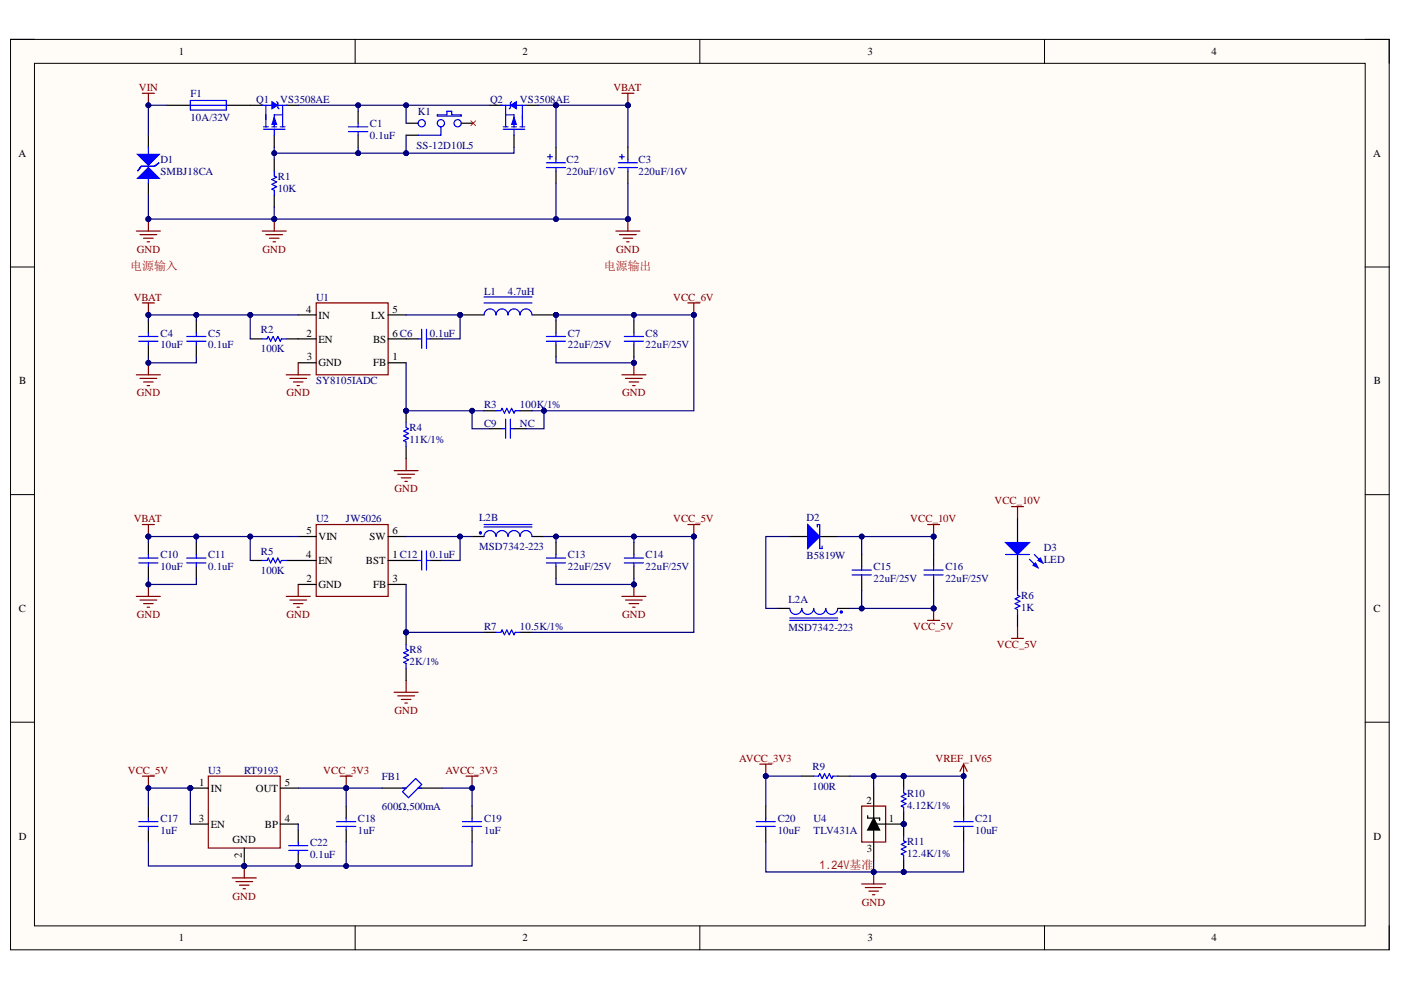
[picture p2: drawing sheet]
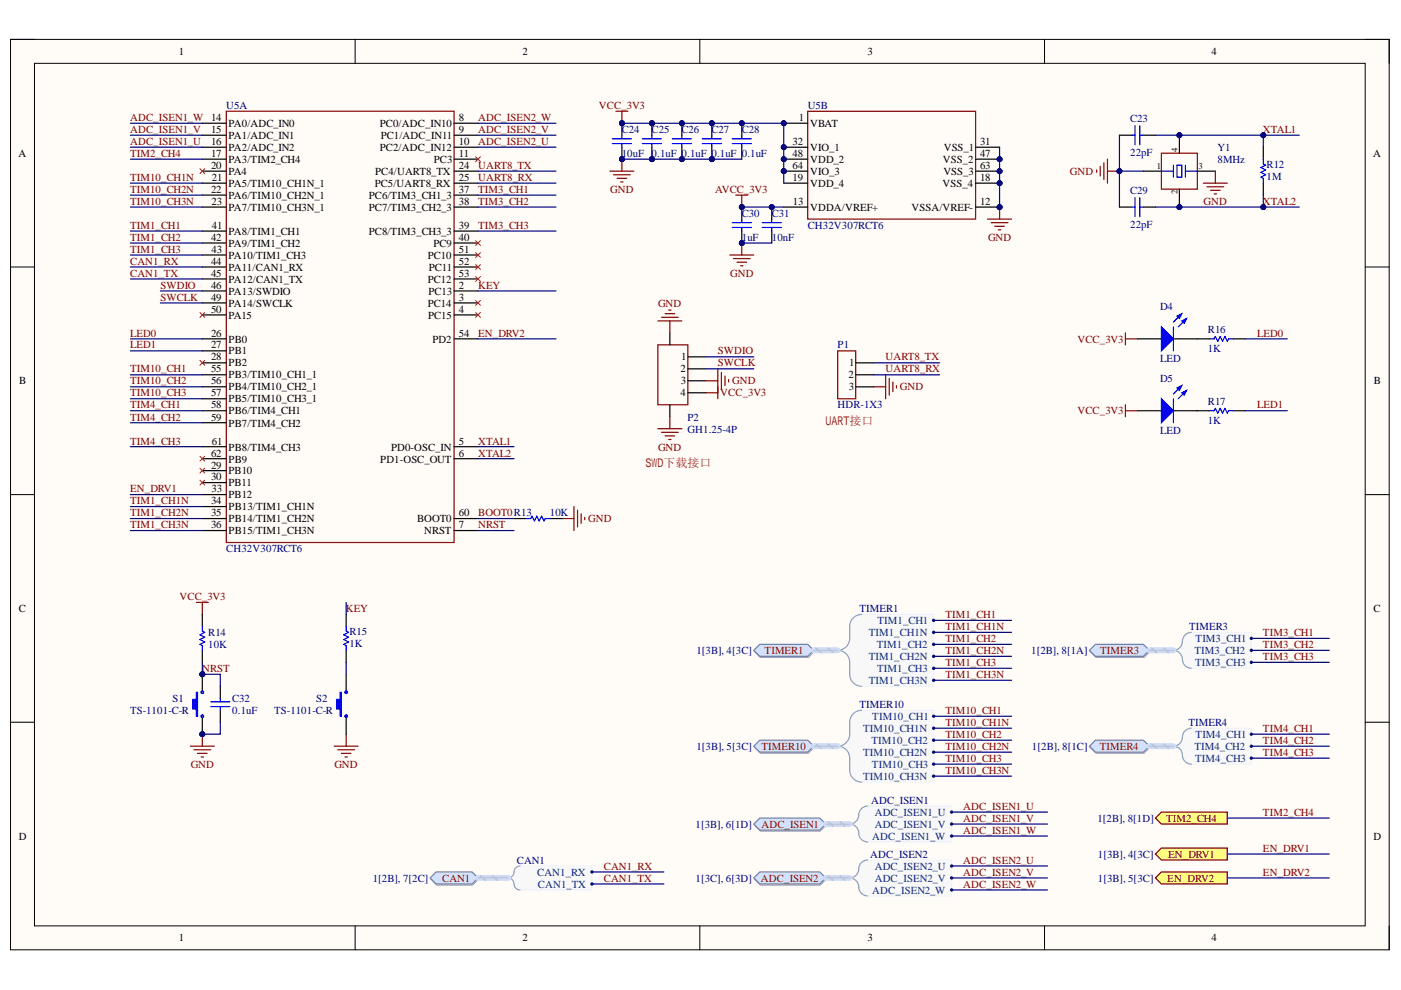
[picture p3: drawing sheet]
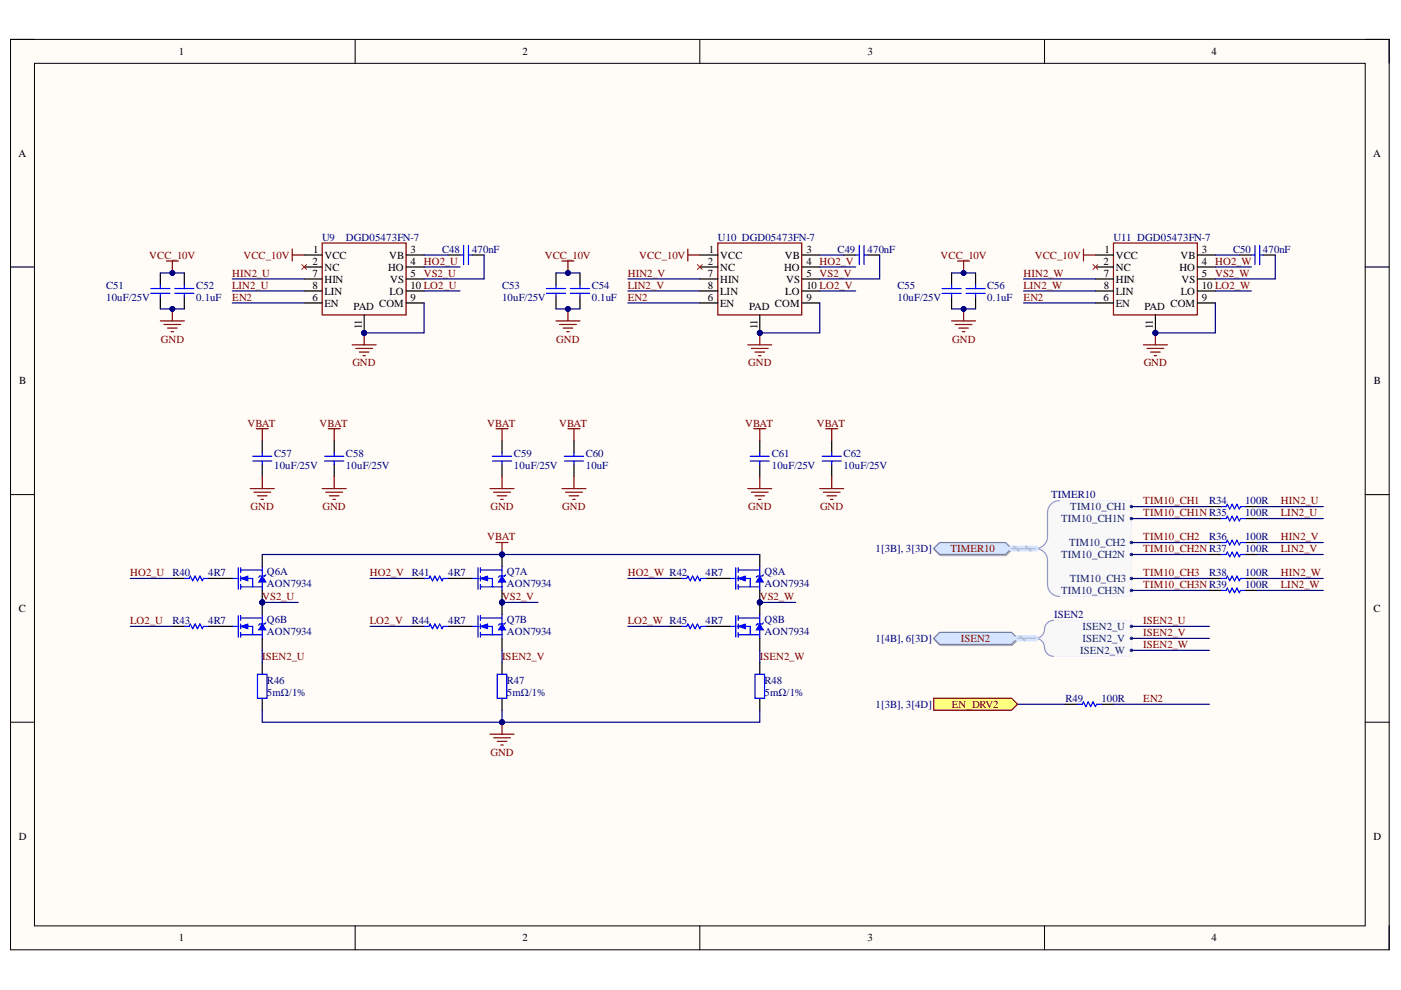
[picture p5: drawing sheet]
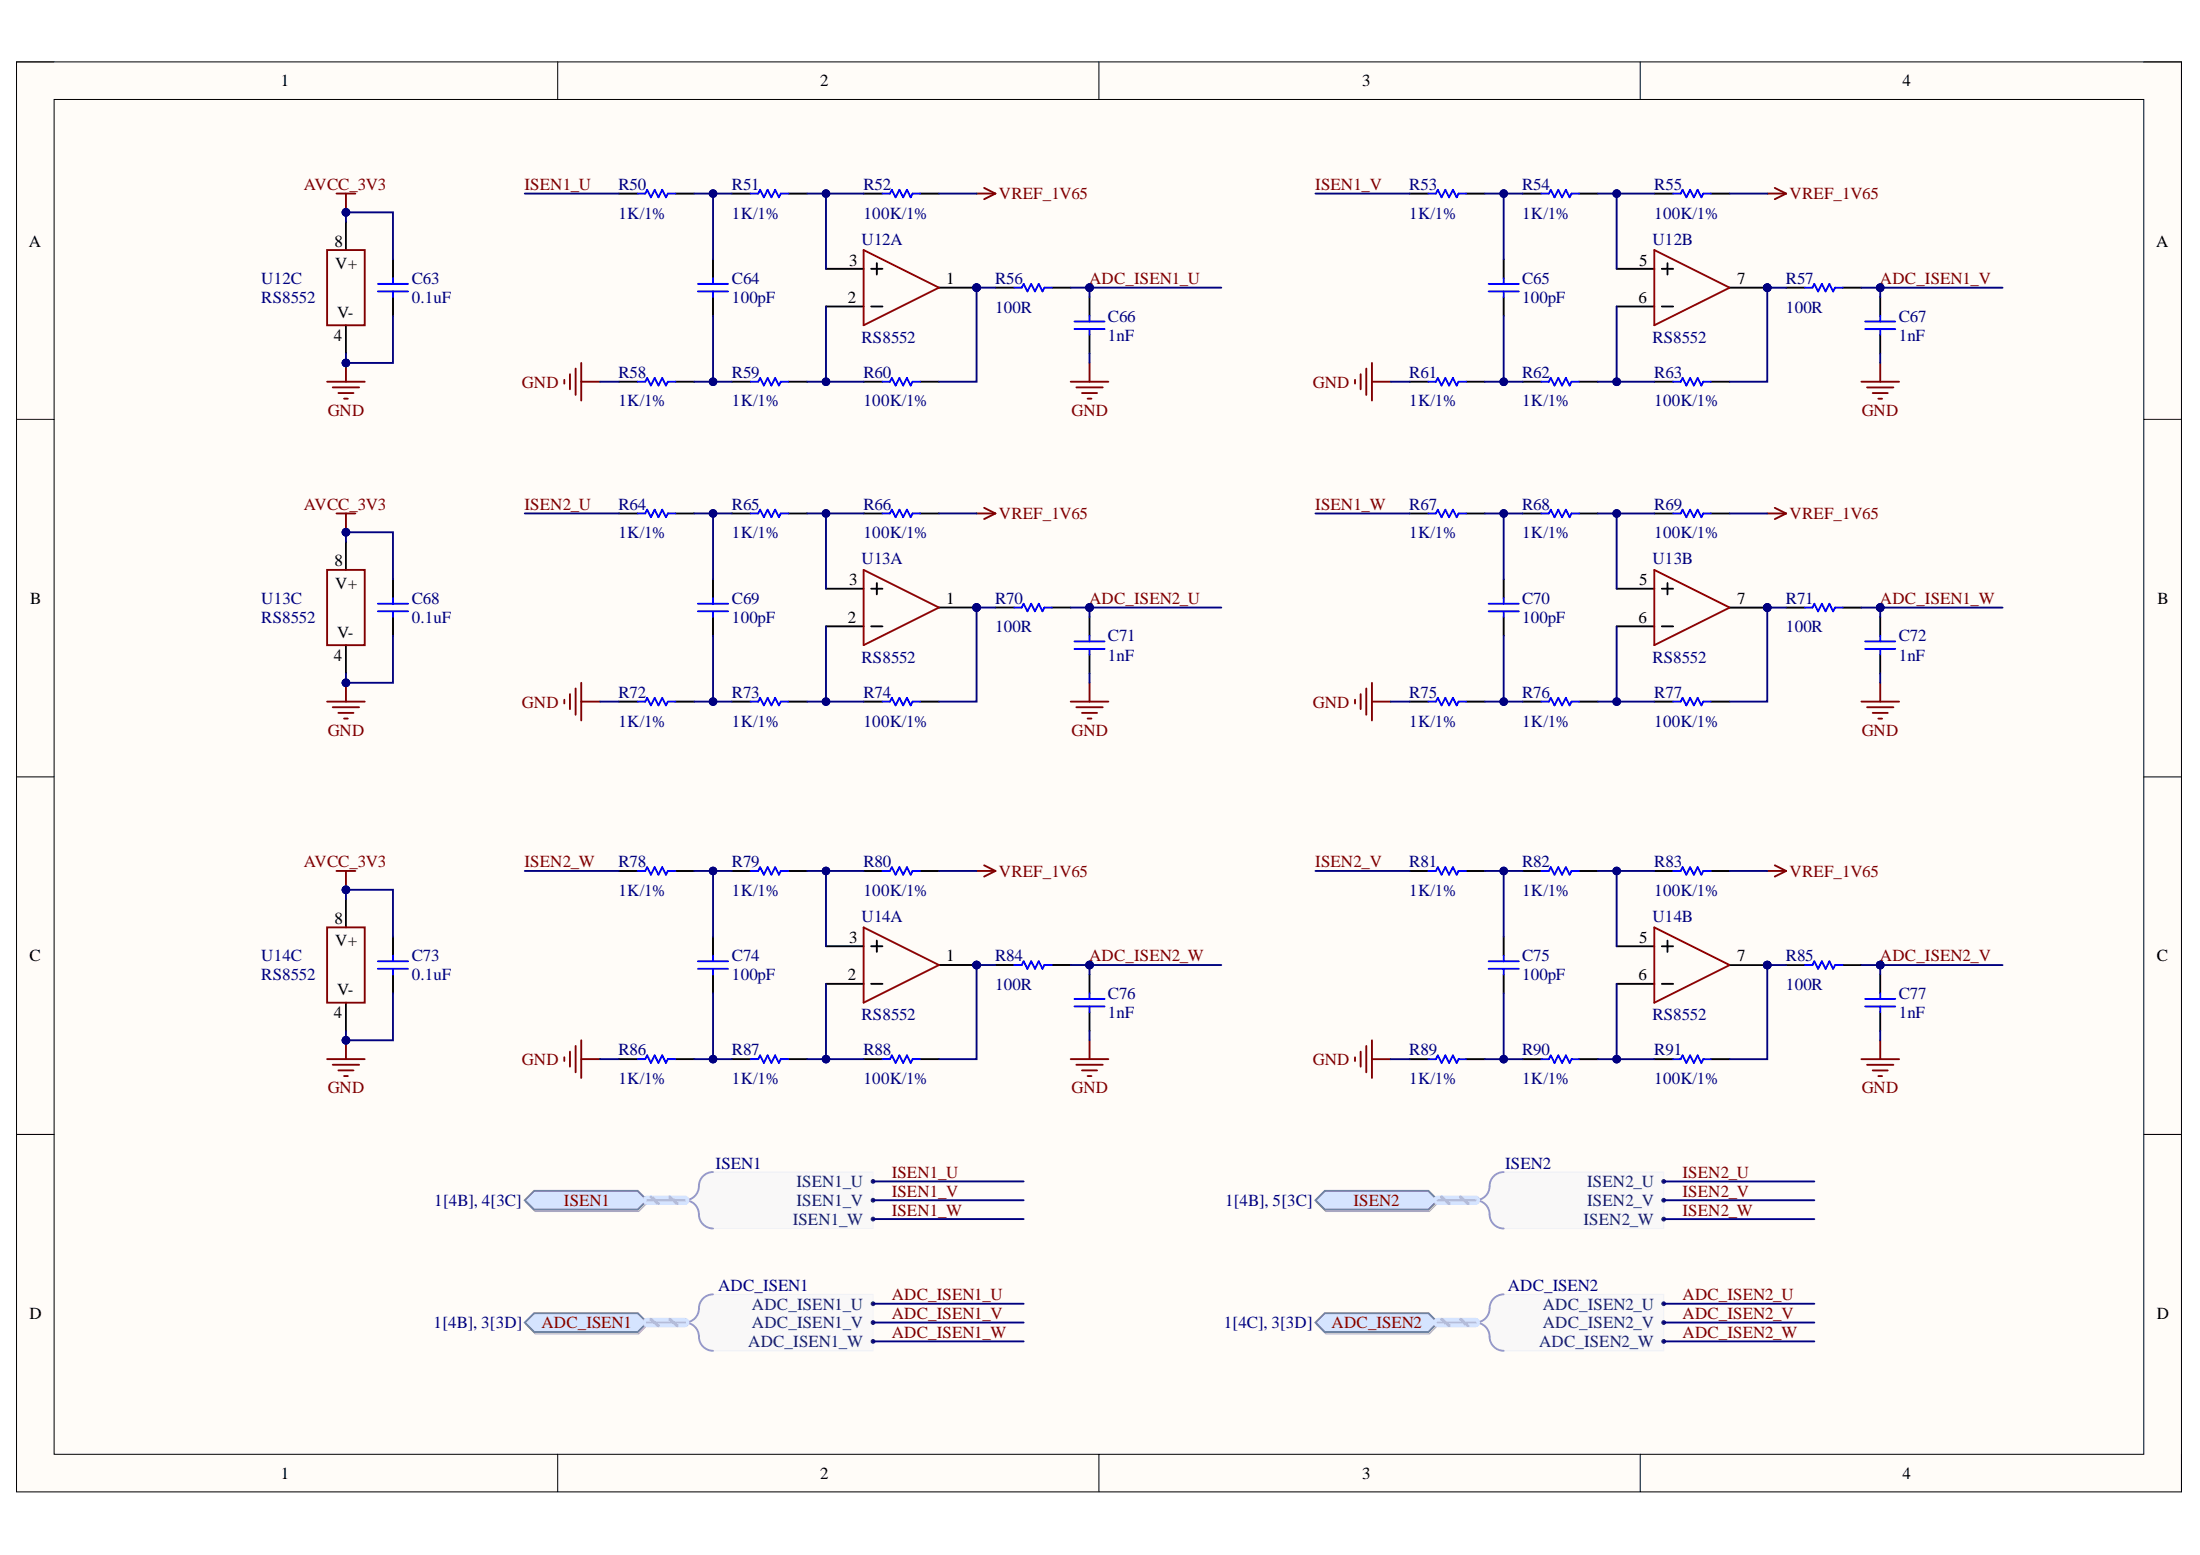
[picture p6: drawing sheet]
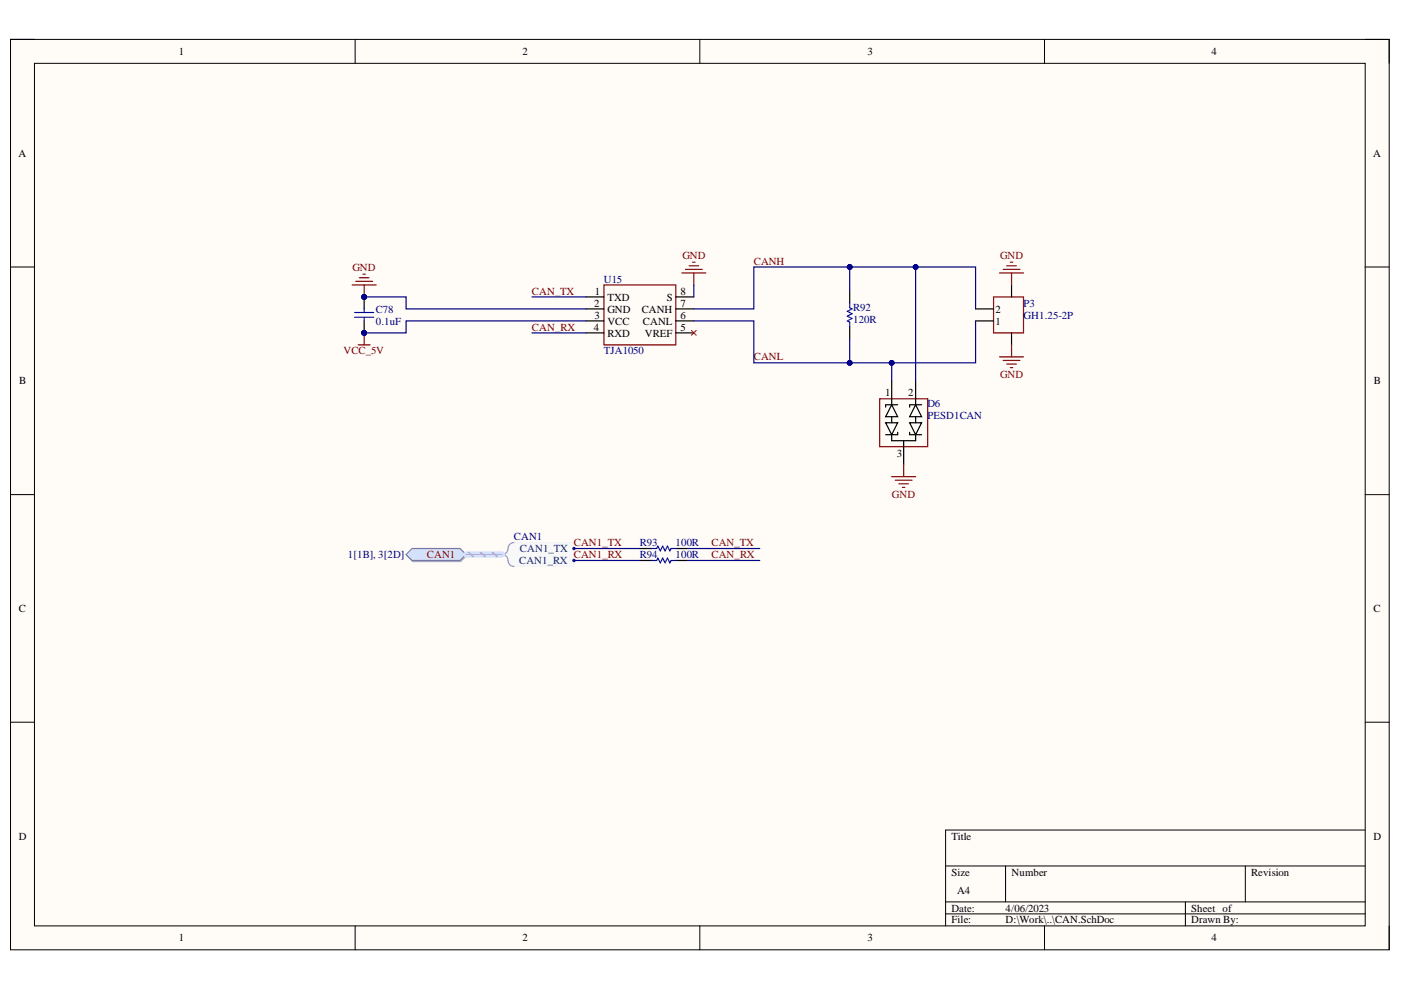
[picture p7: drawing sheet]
# Altium project 单车驱动.PrjPcb
6 sheets, 175 parts. Net scope: hierarchical (ports join the sheet entries above them; power ports are global).
Board file: PCB1.PcbDoc
Sheets:
  Top_Level.SchDoc
    U_MCU = MCU.SchDoc
    U_CAN = CAN.SchDoc
    U_Current_Sensing = Current_Sensing.SchDoc
    U_Motor_Driver2 = Motor_Driver2.SchDoc
    U_Power = Power.SchDoc

## Sheet Top_Level.SchDoc
size A4; SheetNumber: 1; SheetTotal: 8

### Sub-sheets
U_CAN = CAN.SchDoc: CAN1 (harness CAN1)
U_Current_Sensing = Current_Sensing.SchDoc: ISEN1 (harness ISEN1), ISEN2 (harness ISEN2), ADC_ISEN1 (harness ADC_ISEN1), ADC_ISEN2 (harness ADC_ISEN2)
U_Interface1 = Interface1.SchDoc (file not in this document): TIMER4 (harness TIMER4), TIMER3 (harness TIMER3), TIM2_CH4 (in)
U_MCU = MCU.SchDoc: TIMER1 (harness TIMER1), TIMER10 (harness TIMER10), TIMER4 (harness TIMER4), TIMER3 (harness TIMER3), CAN1 (harness CAN1), ADC_ISEN1 (harness ADC_ISEN1), ADC_ISEN2 (harness ADC_ISEN2), TIM2_CH4 (out), EN_DRV1 (out), EN_DRV2 (out)
U_Motor_Driver1 = Motor_Driver1.SchDoc (file not in this document): TIMER1 (harness TIMER1), ISEN1 (harness ISEN1), EN_DRV1 (in)
U_Motor_Driver2 = Motor_Driver2.SchDoc: TIMER10 (harness TIMER10), ISEN2 (harness ISEN2), EN_DRV2 (in)
U_Power = Power.SchDoc: no entries

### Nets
EN_DRV1: sheet U_MCU/EN_DRV1, sheet U_Motor_Driver1/EN_DRV1
EN_DRV2: sheet U_MCU/EN_DRV2, sheet U_Motor_Driver2/EN_DRV2
TIM2_CH4: sheet U_MCU/TIM2_CH4, sheet U_Interface1/TIM2_CH4

### Buses and harness runs
harness sheet U_CAN/CAN1 = sheet U_MCU/CAN1
harness sheet U_Current_Sensing/ADC_ISEN1 = sheet U_MCU/ADC_ISEN1
harness sheet U_Current_Sensing/ADC_ISEN2 = sheet U_MCU/ADC_ISEN2
harness sheet U_Current_Sensing/ISEN1 = sheet U_Motor_Driver1/ISEN1
harness sheet U_Current_Sensing/ISEN2 = sheet U_Motor_Driver2/ISEN2
harness sheet U_Interface1/TIMER3 = sheet U_MCU/TIMER3
harness sheet U_Interface1/TIMER4 = sheet U_MCU/TIMER4
harness sheet U_MCU/TIMER1 = sheet U_Motor_Driver1/TIMER1
harness sheet U_MCU/TIMER10 = sheet U_Motor_Driver2/TIMER10

## Sheet MCU.SchDoc
size A4; SheetNumber: 3; SheetTotal: 8

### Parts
C23  22pF  [C0603_NS]
C24  10uF  [C0603_NS]
C25  0.1uF  [C0603_NS]
C26  0.1uF  [C0603_NS]
C27  0.1uF  [C0603_NS]
C28  0.1uF  [C0603_NS]
C29  22pF  [C0603_NS]
C30  1uF  [C0603_NS]
C31  10nF  [C0603_NS]
C32  0.1uF  [C0603_NS]
D4  LED  [LED0603_NS]
D5  LED  [LED0603_NS]
P1  HDR-1X3  [HDR2.54-WI-3P]
P2  GH1.25-4P  [A1257WR-S-4P]
R12  1M  [R0603_NS]
R13  10K  [R0603_NS]
R14  10K  [R0603_NS]
R15  1K  [R0603_NS]
R16  1K  [R0603_NS]
R17  1K  [R0603_NS]
S1  TS-1101-C-R  [TS-1101]
S2  TS-1101-C-R  [TS-1101]
U5  CH32V307RCT6  [LQFP64_N]  (parts A,B of 2)
Y1  8MHz  [SMD-3225-4P]

### Ports
ADC_ISEN1 (in, harness ADC_ISEN1, see 1[3B], 6[1D]), ADC_ISEN2 (in, harness ADC_ISEN2, see 1[3C], 6[3D]), CAN1 (in, harness CAN1, see 1[2B], 7[2C]), EN_DRV1 (out, see 1[3B], 4[3C]), EN_DRV2 (out, see 1[3B], 5[3C]), TIM2_CH4 (out, see 1[2B], 8[1D]), TIMER1 (in, harness TIMER1, see 1[3B], 4[3C]), TIMER3 (bidir, harness TIMER3, see 1[2B], 8[1A]), TIMER4 (bidir, harness TIMER4, see 1[2B], 8[1C]), TIMER10 (bidir, harness TIMER10, see 1[3B], 5[3C])

### Harnesses
TIMER1: TIM1_CH1, TIM1_CH2, TIM1_CH3, TIM1_CH1N, TIM1_CH2N, TIM1_CH3N
TIMER10: TIM10_CH1N, TIM10_CH2N, TIM10_CH3N, TIM10_CH1, TIM10_CH2, TIM10_CH3
TIMER4: TIM4_CH1, TIM4_CH2, TIM4_CH3
TIMER3: TIM3_CH1, TIM3_CH2, TIM3_CH3
CAN1: CAN1_RX, CAN1_TX
ADC_ISEN1: ADC_ISEN1_W, ADC_ISEN1_V, ADC_ISEN1_U
ADC_ISEN2: ADC_ISEN2_W, ADC_ISEN2_V, ADC_ISEN2_U

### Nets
AVCC_3V3: C30.2 C31.2 U5.13(VDDA/VREF+)
GND: C23.1 C24.1 C25.1 C26.1 C27.1 C28.1 C29.1 C30.1 C31.1 C32.1 P1.3 P2.0 P2.3 R13.2 S1.1 S2.1 U5.12(VSSA/VREF-) U5.18(VSS_4) U5.31(VSS_1) U5.47(VSS_2) U5.63(VSS_3) Y1.1 Y1.3
VCC_3V3: C24.2 C25.2 C26.2 C27.2 C28.2 D4.1(A) D5.1(A) P2.4 R14.1 U5.1(VBAT) U5.19(VDD_4) U5.32(VIO_1) U5.48(VDD_2) U5.64(VIO_3)
ADC_ISEN1_U: U5.16(PA2) ; port ADC_ISEN1.ADC_ISEN1_U
ADC_ISEN1_V: U5.15(PA1) ; port ADC_ISEN1.ADC_ISEN1_V
ADC_ISEN1_W: U5.14(PA0) ; port ADC_ISEN1.ADC_ISEN1_W
ADC_ISEN2_U: U5.10(PC2) ; port ADC_ISEN2.ADC_ISEN2_U
ADC_ISEN2_V: U5.9(PC1) ; port ADC_ISEN2.ADC_ISEN2_V
ADC_ISEN2_W: U5.8(PC0) ; port ADC_ISEN2.ADC_ISEN2_W
BOOT0: R13.1 U5.60(BOOT0)
CAN1_RX: U5.44(PA11) ; port CAN1.CAN1_RX
CAN1_TX: U5.45(PA12) ; port CAN1.CAN1_TX
EN_DRV1: U5.33(PB12) ; port EN_DRV1
EN_DRV2: U5.54(PD2) ; port EN_DRV2
KEY: R15.2 U5.2(PC13)
LED0: R16.2 U5.26(PB0)
LED1: R17.2 U5.27(PB1)
NRST: C32.2 R14.2 S1.2 U5.7(NRST)
SWCLK: P2.2 U5.49(PA14)
SWDIO: P2.1 U5.46(PA13)
TIM1_CH1: U5.41(PA8) ; port TIMER1.TIM1_CH1
TIM1_CH1N: U5.34(PB13) ; port TIMER1.TIM1_CH1N
TIM1_CH2: U5.42(PA9) ; port TIMER1.TIM1_CH2
TIM1_CH2N: U5.35(PB14) ; port TIMER1.TIM1_CH2N
TIM1_CH3: U5.43(PA10) ; port TIMER1.TIM1_CH3
TIM1_CH3N: U5.36(PB15) ; port TIMER1.TIM1_CH3N
TIM2_CH4: U5.17(PA3) ; port TIM2_CH4
TIM3_CH1: U5.37(PC6) ; port TIMER3.TIM3_CH1
TIM3_CH2: U5.38(PC7) ; port TIMER3.TIM3_CH2
TIM3_CH3: U5.39(PC8) ; port TIMER3.TIM3_CH3
TIM4_CH1: U5.58(PB6) ; port TIMER4.TIM4_CH1
TIM4_CH2: U5.59(PB7) ; port TIMER4.TIM4_CH2
TIM4_CH3: U5.61(PB8) ; port TIMER4.TIM4_CH3
TIM10_CH1: U5.55(PB3) ; port TIMER10.TIM10_CH1
TIM10_CH1N: U5.21(PA5) ; port TIMER10.TIM10_CH1N
TIM10_CH2: U5.56(PB4) ; port TIMER10.TIM10_CH2
TIM10_CH2N: U5.22(PA6) ; port TIMER10.TIM10_CH2N
TIM10_CH3: U5.57(PB5) ; port TIMER10.TIM10_CH3
TIM10_CH3N: U5.23(PA7) ; port TIMER10.TIM10_CH3N
UART8_RX: P1.2 U5.25(PC5)
UART8_TX: P1.1 U5.24(PC4)
XTAL1: C23.2 R12.2 U5.5(PD0-OSC_IN) Y1.4
XTAL2: C29.2 R12.1 U5.6(PD1-OSC_OUT) Y1.2
NetD4_2: D4.2(K) R16.1
NetD5_2: D5.2(K) R17.1
NetR15_1: R15.1 S2.2

Not connected (* = marked no-connect by the designer): U5 3(PC14)* 4(PC15)* 11(PC3)* 20(PA4)* 28(PB2)* 29(PB10)* 30(PB11)* 40(PC9)* 50(PA15)* 51(PC10)* 52(PC11)* 53(PC12)* 62(PB9)*

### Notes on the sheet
- (near P1) UART接口
- SWD下载接口

## Sheet CAN.SchDoc
size A4; SheetNumber: 7; SheetTotal: 8

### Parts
C78  0.1uF  [C0603_NS]
D6  PESD1CAN  [SOT23-3N]
P3  GH1.25-2P  [A1257WR-S-2P]
R92  120R  [R0603_NS]
R93  100R  [R0603_NS]
R94  100R  [R0603_NS]
U15  TJA1050  [SOP8_N]

### Ports
CAN1 (in, harness CAN1, see 1[1B], 3[2D])

### Harnesses
CAN1: CAN1_RX, CAN1_TX

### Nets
GND: C78.2 D6.3 P3.0 U15.2(GND) U15.8(S)
VCC_5V: C78.1 U15.3(VCC)
CAN1_RX: R94.1 ; port CAN1.CAN1_RX
CAN1_TX: R93.1 ; port CAN1.CAN1_TX
CAN_RX: R94.2 U15.4(RXD)
CAN_TX: R93.2 U15.1(TXD)
CANH: D6.2 P3.2 R92.2 U15.7(CANH)
CANL: D6.1 P3.1 R92.1 U15.6(CANL)

Not connected (* = marked no-connect by the designer): U15 5(VREF)*

## Sheet Current_Sensing.SchDoc
size A4; SheetNumber: 6; SheetTotal: 8

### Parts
C63  0.1uF  [C0603_NS]
C64  100pF  [C0603_NS]
C65  100pF  [C0603_NS]
C66  1nF  [C0603_NS]
C67  1nF  [C0603_NS]
C68  0.1uF  [C0603_NS]
C69  100pF  [C0603_NS]
C70  100pF  [C0603_NS]
C71  1nF  [C0603_NS]
C72  1nF  [C0603_NS]
C73  0.1uF  [C0603_NS]
C74  100pF  [C0603_NS]
C75  100pF  [C0603_NS]
C76  1nF  [C0603_NS]
C77  1nF  [C0603_NS]
R50  1K/1%  [R0603_NS]
R51  1K/1%  [R0603_NS]
R52  100K/1%  [R0603_NS]
R53  1K/1%  [R0603_NS]
R54  1K/1%  [R0603_NS]
R55  100K/1%  [R0603_NS]
R56  100R  [R0603_NS]
R57  100R  [R0603_NS]
R58  1K/1%  [R0603_NS]
R59  1K/1%  [R0603_NS]
R60  100K/1%  [R0603_NS]
R61  1K/1%  [R0603_NS]
R62  1K/1%  [R0603_NS]
R63  100K/1%  [R0603_NS]
R64  1K/1%  [R0603_NS]
R65  1K/1%  [R0603_NS]
R66  100K/1%  [R0603_NS]
R67  1K/1%  [R0603_NS]
R68  1K/1%  [R0603_NS]
R69  100K/1%  [R0603_NS]
R70  100R  [R0603_NS]
R71  100R  [R0603_NS]
R72  1K/1%  [R0603_NS]
R73  1K/1%  [R0603_NS]
R74  100K/1%  [R0603_NS]
R75  1K/1%  [R0603_NS]
R76  1K/1%  [R0603_NS]
R77  100K/1%  [R0603_NS]
R78  1K/1%  [R0603_NS]
R79  1K/1%  [R0603_NS]
R80  100K/1%  [R0603_NS]
R81  1K/1%  [R0603_NS]
R82  1K/1%  [R0603_NS]
R83  100K/1%  [R0603_NS]
R84  100R  [R0603_NS]
R85  100R  [R0603_NS]
R86  1K/1%  [R0603_NS]
R87  1K/1%  [R0603_NS]
R88  100K/1%  [R0603_NS]
R89  1K/1%  [R0603_NS]
R90  1K/1%  [R0603_NS]
R91  100K/1%  [R0603_NS]
U12  RS8552  [TSSOP8_N]  (parts A,B,C of 3)
U13  RS8552  [TSSOP8_N]  (parts A,B,C of 3)
U14  RS8552  [TSSOP8_N]  (parts A,B,C of 3)

### Ports
ADC_ISEN1 (in, harness ADC_ISEN1, see 1[4B], 3[3D]), ADC_ISEN2 (in, harness ADC_ISEN2, see 1[4C], 3[3D]), ISEN1 (bidir, harness ISEN1, see 1[4B], 4[3C]), ISEN2 (bidir, harness ISEN2, see 1[4B], 5[3C])

### Harnesses
ISEN1: ISEN1_U, ISEN1_V, ISEN1_W
ISEN2: ISEN2_U, ISEN2_V, ISEN2_W
ADC_ISEN1: ADC_ISEN1_W, ADC_ISEN1_V, ADC_ISEN1_U
ADC_ISEN2: ADC_ISEN2_W, ADC_ISEN2_V, ADC_ISEN2_U

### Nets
AVCC_3V3: C63.2 C68.2 C73.2 U12.8(V+) U13.8(V+) U14.8(V+)
GND: C63.1 C66.1 C67.1 C68.1 C71.1 C72.1 C73.1 C76.1 C77.1 R58.1 R61.1 R72.1 R75.1 R86.1 R89.1 U12.4(V-) U13.4(V-) U14.4(V-)
VREF_1V65: R52.2 R55.2 R66.2 R69.2 R80.2 R83.2
ADC_ISEN1_U: C66.2 R56.2 ; port ADC_ISEN1.ADC_ISEN1_U
ADC_ISEN1_V: C67.2 R57.2 ; port ADC_ISEN1.ADC_ISEN1_V
ADC_ISEN1_W: C72.2 R71.2 ; port ADC_ISEN1.ADC_ISEN1_W
ADC_ISEN2_U: C71.2 R70.2 ; port ADC_ISEN2.ADC_ISEN2_U
ADC_ISEN2_V: C77.2 R85.2 ; port ADC_ISEN2.ADC_ISEN2_V
ADC_ISEN2_W: C76.2 R84.2 ; port ADC_ISEN2.ADC_ISEN2_W
ISEN1_U: R50.1 ; port ISEN1.ISEN1_U
ISEN1_V: R53.1 ; port ISEN1.ISEN1_V
ISEN1_W: R67.1 ; port ISEN1.ISEN1_W
ISEN2_U: R64.1 ; port ISEN2.ISEN2_U
ISEN2_V: R81.1 ; port ISEN2.ISEN2_V
ISEN2_W: R78.1 ; port ISEN2.ISEN2_W
NetC64_1: C64.1 R58.2 R59.1
NetC64_2: C64.2 R50.2 R51.1
NetC65_1: C65.1 R61.2 R62.1
NetC65_2: C65.2 R53.2 R54.1
NetC69_1: C69.1 R72.2 R73.1
NetC69_2: C69.2 R64.2 R65.1
NetC70_1: C70.1 R75.2 R76.1
NetC70_2: C70.2 R67.2 R68.1
NetC74_1: C74.1 R86.2 R87.1
NetC74_2: C74.2 R78.2 R79.1
NetC75_1: C75.1 R89.2 R90.1
NetC75_2: C75.2 R81.2 R82.1
NetR51_2: R51.2 R52.1 U12.3(+IN_A)
NetR54_2: R54.2 R55.1 U12.5(+IN_B)
NetR56_1: R56.1 R60.2 U12.1(OUT_A)
NetR57_1: R57.1 R63.2 U12.7(OUT_B)
NetR59_2: R59.2 R60.1 U12.2(-IN_A)
NetR62_2: R62.2 R63.1 U12.6(-IN_B)
NetR65_2: R65.2 R66.1 U13.3(+IN_A)
NetR68_2: R68.2 R69.1 U13.5(+IN_B)
NetR70_1: R70.1 R74.2 U13.1(OUT_A)
NetR71_1: R71.1 R77.2 U13.7(OUT_B)
NetR73_2: R73.2 R74.1 U13.2(-IN_A)
NetR76_2: R76.2 R77.1 U13.6(-IN_B)
NetR79_2: R79.2 R80.1 U14.3(+IN_A)
NetR82_2: R82.2 R83.1 U14.5(+IN_B)
NetR84_1: R84.1 R88.2 U14.1(OUT_A)
NetR85_1: R85.1 R91.2 U14.7(OUT_B)
NetR87_2: R87.2 R88.1 U14.2(-IN_A)
NetR90_2: R90.2 R91.1 U14.6(-IN_B)

## Sheet Motor_Driver2.SchDoc
size A4; SheetNumber: 5; SheetTotal: 8

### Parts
C48  470nF  [C0603_NS]
C49  470nF  [C0603_NS]
C50  470nF  [C0603_NS]
C51  10uF/25V  [C0603_NS]
C52  0.1uF  [C0603_NS]
C53  10uF/25V  [C0603_NS]
C54  0.1uF  [C0603_NS]
C55  10uF/25V  [C0603_NS]
C56  0.1uF  [C0603_NS]
C57  10uF/25V  [C0603_NS]
C58  10uF/25V  [C0603_NS]
C59  10uF/25V  [C0603_NS]
C60  10uF  [C0603_NS]
C61  10uF/25V  [C0603_NS]
C62  10uF/25V  [C0603_NS]
Q6  AON7934  [POWERPAIR_3X3]  (parts A,B of 2)
Q7  AON7934  [POWERPAIR_3X3]  (parts A,B of 2)
Q8  AON7934  [POWERPAIR_3X3]  (parts A,B of 2)
R34  100R  [R0603_NS]
R35  100R  [R0603_NS]
R36  100R  [R0603_NS]
R37  100R  [R0603_NS]
R38  100R  [R0603_NS]
R39  100R  [R0603_NS]
R40  4R7  [R0603_NS]
R41  4R7  [R0603_NS]
R42  4R7  [R0603_NS]
R43  4R7  [R0603_NS]
R44  4R7  [R0603_NS]
R45  4R7  [R0603_NS]
R46  5mΩ/1%  [R1206_NS]
R47  5mΩ/1%  [R1206_NS]
R48  5mΩ/1%  [R1206_NS]
R49  100R  [R0603_NS]
U9  DGD05473FN-7  [W-DFN3030-10_DGD05473]
U10  DGD05473FN-7  [W-DFN3030-10_DGD05473]
U11  DGD05473FN-7  [W-DFN3030-10_DGD05473]

### Ports
EN_DRV2 (in, see 1[3B], 3[4D]), ISEN2 (bidir, harness ISEN2, see 1[4B], 6[3D]), TIMER10 (bidir, harness TIMER10, see 1[3B], 3[3D])

### Harnesses
TIMER10: TIM10_CH1N, TIM10_CH2N, TIM10_CH3N, TIM10_CH1, TIM10_CH2, TIM10_CH3
ISEN2: ISEN2_U, ISEN2_V, ISEN2_W

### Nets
GND: C51.2 C52.2 C53.2 C54.2 C55.2 C56.2 C57.1 C58.1 C59.1 C60.1 C61.1 C62.1 R46.1 R47.1 R48.1 U9.9(COM) U9.11(PAD) U10.9(COM) U10.11(PAD) U11.9(COM) U11.11(PAD)
VBAT: C57.2 C58.2 C59.2 C60.2 C61.2 C62.2 Q6.D1 Q7.D1 Q8.D1
VCC_10V: C51.1 C52.1 C53.1 C54.1 C55.1 C56.1 U9.1(VCC) U10.1(VCC) U11.1(VCC)
EN2: R49.2 U9.6(EN) U10.6(EN) U11.6(EN)
EN_DRV2: R49.1 ; port EN_DRV2
HIN2_U: R34.2 U9.7(HIN)
HIN2_V: R36.2 U10.7(HIN)
HIN2_W: R38.2 U11.7(HIN)
HO2_U: R40.1 U9.4(HO)
HO2_V: R41.1 U10.4(HO)
HO2_W: R42.1 U11.4(HO)
ISEN2_U: Q6.S2 R46.2 ; port ISEN2.ISEN2_U
ISEN2_V: Q7.S2 R47.2 ; port ISEN2.ISEN2_V
ISEN2_W: Q8.S2 R48.2 ; port ISEN2.ISEN2_W
LIN2_U: R35.2 U9.8(LIN)
LIN2_V: R37.2 U10.8(LIN)
LIN2_W: R39.2 U11.8(LIN)
LO2_U: R43.1 U9.10(LO)
LO2_V: R44.1 U10.10(LO)
LO2_W: R45.1 U11.10(LO)
TIM10_CH1: R34.1 ; port TIMER10.TIM10_CH1
TIM10_CH1N: R35.1 ; port TIMER10.TIM10_CH1N
TIM10_CH2: R36.1 ; port TIMER10.TIM10_CH2
TIM10_CH2N: R37.1 ; port TIMER10.TIM10_CH2N
TIM10_CH3: R38.1 ; port TIMER10.TIM10_CH3
TIM10_CH3N: R39.1 ; port TIMER10.TIM10_CH3N
VS2_U: C48.2 Q6.S1/D2 U9.5(VS)
VS2_V: C49.2 Q7.S1/D2 U10.5(VS)
VS2_W: C50.2 Q8.S1/D2 U11.5(VS)
NetC48_1: C48.1 U9.3(VB)
NetC49_1: C49.1 U10.3(VB)
NetC50_1: C50.1 U11.3(VB)
NetQ6_G1: Q6.G1 R40.2
NetQ6_G2: Q6.G2 R43.2
NetQ7_G1: Q7.G1 R41.2
NetQ7_G2: Q7.G2 R44.2
NetQ8_G1: Q8.G1 R42.2
NetQ8_G2: Q8.G2 R45.2

Not connected (* = marked no-connect by the designer): U9 2(NC)*; U10 2(NC)*; U11 2(NC)*

## Sheet Power.SchDoc
size A4; SheetNumber: 2; SheetTotal: 8

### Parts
C1  0.1uF  [C0603_NS]
C2  220uF/16V  [CT 2.5*6.3*7 - R]
C3  220uF/16V  [CT 2.5*6.3*7 - R]
C4  10uF  [C0603_NS]
C5  0.1uF  [C0603_NS]
C6  0.1uF  [C0603_NS]
C7  22uF/25V  [C0805_NS]
C8  22uF/25V  [C0805_NS]
C9  NC  [C0603_NS]
C10  10uF  [C0603_NS]
C11  0.1uF  [C0603_NS]
C12  0.1uF  [C0603_NS]
C13  22uF/25V  [C0805_NS]
C14  22uF/25V  [C0805_NS]
C15  22uF/25V  [C0805_NS]
C16  22uF/25V  [C0805_NS]
C17  1uF  [C0603_NS]
C18  1uF  [C0603_NS]
C19  1uF  [C0603_NS]
C20  10uF  [C0603_NS]
C21  10uF  [C0603_NS]
C22  0.1uF  [C0603_NS]
D1  SMBJ18CA  [SMB]
D2  B5819W  [SOD-123]
D3  LED  [LED0603_NS]
F1  10A/32V  [FU 1206]
FB1  600Ω,500mA  [FB0603_NS]
K1  SS-12D10L5  [SS-12D10]
L1  4.7uH  [L-SMD-0630]
L2  MSD7342-223  [MSD7342]  (parts A,B of 2)
Q1  VS3508AE  [PowerPAK1212-8]
Q2  VS3508AE  [PowerPAK1212-8]
R1  10K  [R0603_NS]
R2  100K  [R0603_NS]
R3  100K/1%  [R0603_NS]
R4  11K/1%  [R0603_NS]
R5  100K  [R0603_NS]
R6  1K  [R0603_NS]
R7  10.5K/1%  [R0603_NS]
R8  2K/1%  [R0603_NS]
R9  100R  [R0603_NS]
R10  4.12K/1%  [R0603_NS]
R11  12.4K/1%  [R0603_NS]
U1  SY8105IADC  [SOT23-6N]
U2  JW5026  [SOT23-6N]
U3  RT9193  [SOT23-5N]
U4  TLV431A  [SOT23-3N]

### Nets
AVCC_3V3: C19.2 C20.2 FB1.2 R9.2
GND: C2.2 C3.2 C4.1 C5.1 C7.1 C8.1 C10.1 C11.1 C13.1 C14.1 C17.1 C18.1 C19.1 C20.1 C21.1 C22.1 D1.A R1.2 R4.2 R8.2 R11.1 U1.3(GND) U2.2(GND) U3.2(GND) U4.3(ANODE)
VBAT: C2.1 C3.1 C4.2 C5.2 C10.2 C11.2 Q2.D R2.2 R5.2 U1.4(IN) U2.5(VIN)
VCC_3V3: C18.2 FB1.1 U3.5(OUT)
VCC_5V: C13.2 C14.2 C15.1 C16.1 C17.2 L2.1 L2.4 R6.2 R7.2 U3.1(IN) U3.3(EN)
VCC_6V: C7.2 C8.2 C9.2 L1.2 R3.2
VCC_10V: C15.2 C16.2 D2.2(K) D3.1(A)
VIN: D1.K F1.1
VREF_1V65: C21.2 R9.1 R10.1 U4.2(CATHODE)
NetC1_1: C1.1 K1.2 Q1.S Q2.S
NetC1_2: C1.2 K1.1 Q1.G Q2.G R1.1
NetC6_1: C6.1 U1.6(BS)
NetC6_2: C6.2 L1.1 U1.5(LX)
NetC9_1: C9.1 R3.1 R4.1 U1.1(FB)
NetC12_1: C12.1 U2.1(BST)
NetC12_2: C12.2 L2.2 U2.6(SW)
NetC22_2: C22.2 U3.4(BP)
NetD2_1: D2.1(A) L2.3
NetD3_2: D3.2(K) R6.1
NetF1_2: F1.2 Q1.D
NetR2_1: R2.1 U1.2(EN)
NetR5_1: R5.1 U2.4(EN)
NetR7_1: R7.1 R8.1 U2.3(FB)
NetR10_2: R10.2 R11.2 U4.1(REF)

Not connected (* = marked no-connect by the designer): K1 3*

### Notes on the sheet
- 电源输入
- 电源输出
- (near U4) 1.24V基准

## Nets that join several sheets
AVCC_3V3: MCU (C30.2 C31.2 U5.13), Current_Sensing (6 pins), Power (C19.2 C20.2 FB1.2 R9.2)
GND: MCU (23 pins), CAN (5 pins), Current_Sensing (18 pins), Motor_Driver2 (21 pins), Power (25 pins)
VBAT: Motor_Driver2 (9 pins), Power (11 pins)
VCC_3V3: MCU (14 pins), Power (C18.2 FB1.1 U3.5)
VCC_5V: CAN (C78.1 U15.3), Power (11 pins)
VCC_10V: Motor_Driver2 (9 pins), Power (C15.2 C16.2 D2.2 D3.1)
VREF_1V65: Current_Sensing (6 pins), Power (C21.2 R9.1 R10.1 U4.2)
ADC_ISEN1_U: MCU (U5.16), Current_Sensing (C66.2 R56.2)
ADC_ISEN1_V: MCU (U5.15), Current_Sensing (C67.2 R57.2)
ADC_ISEN1_W: MCU (U5.14), Current_Sensing (C72.2 R71.2)
ADC_ISEN2_U: MCU (U5.10), Current_Sensing (C71.2 R70.2)
ADC_ISEN2_V: MCU (U5.9), Current_Sensing (C77.2 R85.2)
ADC_ISEN2_W: MCU (U5.8), Current_Sensing (C76.2 R84.2)
CAN1_RX: MCU (U5.44), CAN (R94.1)
CAN1_TX: MCU (U5.45), CAN (R93.1)
EN_DRV2: MCU (U5.54), Motor_Driver2 (R49.1)
ISEN2_U: Current_Sensing (R64.1), Motor_Driver2 (Q6.S2 R46.2)
ISEN2_V: Current_Sensing (R81.1), Motor_Driver2 (Q7.S2 R47.2)
ISEN2_W: Current_Sensing (R78.1), Motor_Driver2 (Q8.S2 R48.2)
TIM10_CH1: MCU (U5.55), Motor_Driver2 (R34.1)
TIM10_CH1N: MCU (U5.21), Motor_Driver2 (R35.1)
TIM10_CH2: MCU (U5.56), Motor_Driver2 (R36.1)
TIM10_CH2N: MCU (U5.22), Motor_Driver2 (R37.1)
TIM10_CH3: MCU (U5.57), Motor_Driver2 (R38.1)
TIM10_CH3N: MCU (U5.23), Motor_Driver2 (R39.1)
